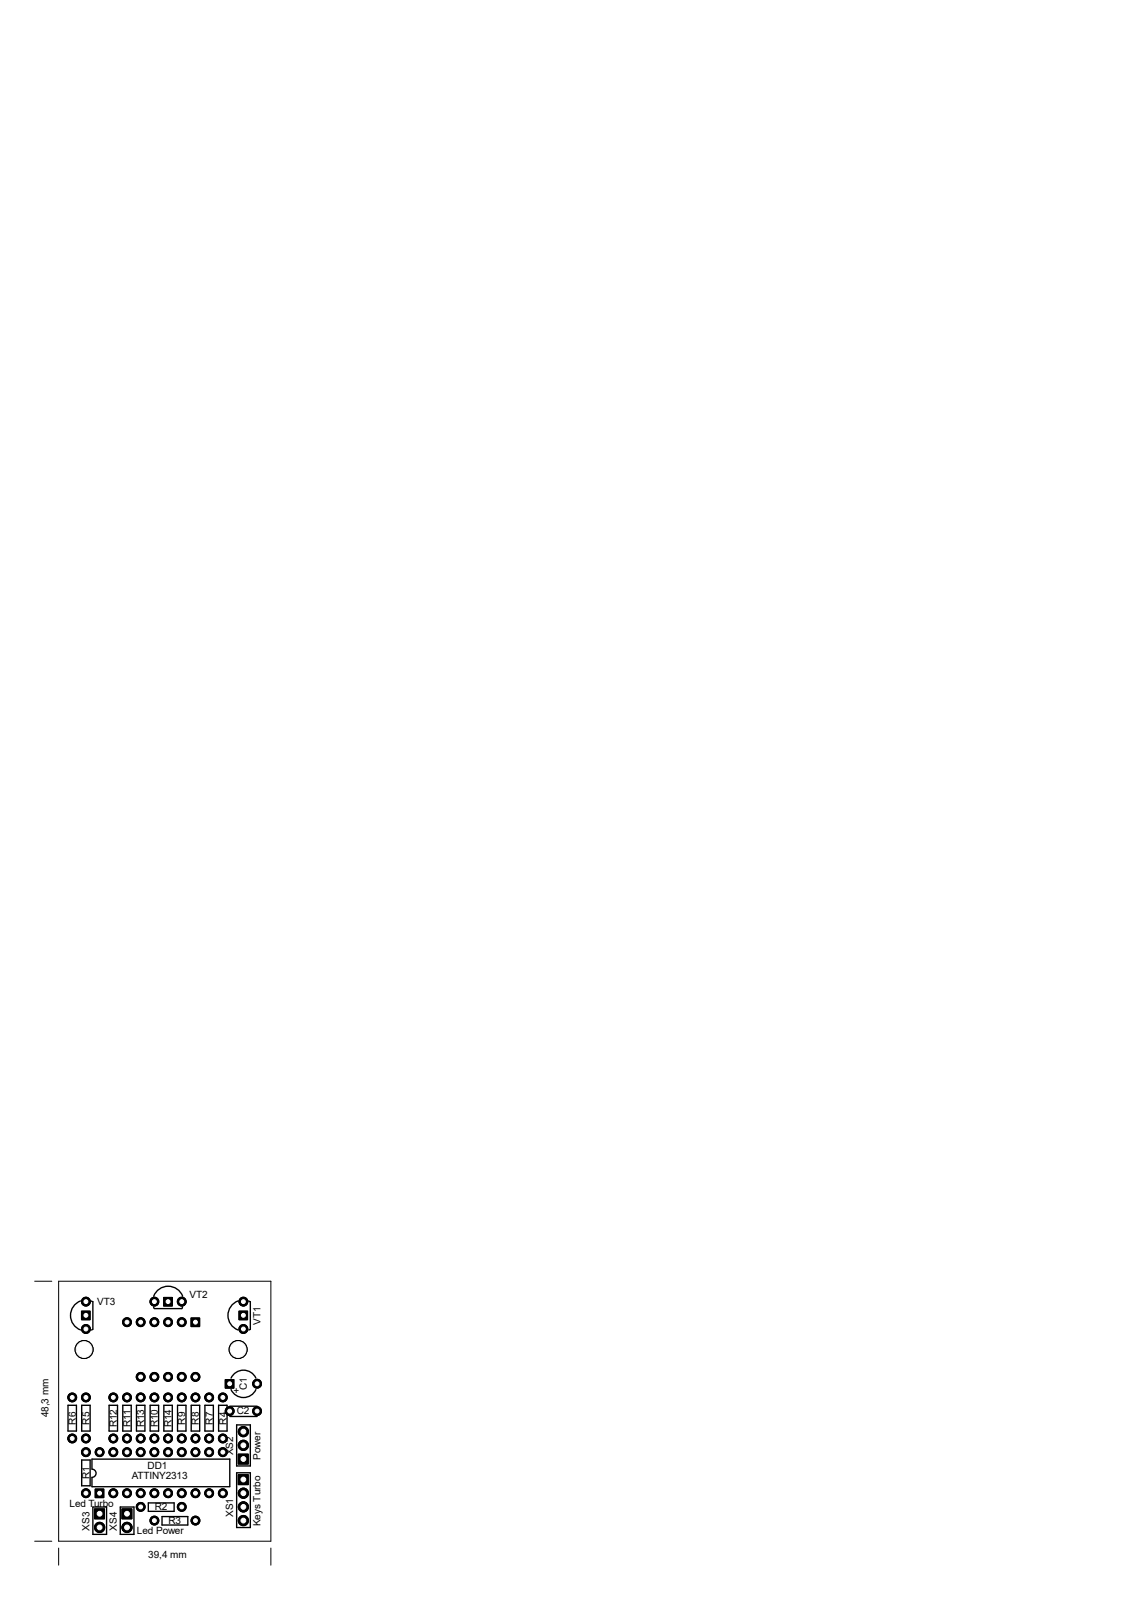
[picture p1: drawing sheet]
<svg xmlns="http://www.w3.org/2000/svg" width="210mm" height="297mm" viewBox="0 0 210 297" stroke-linecap="round" stroke-linejoin="round" font-family="sans-serif">
<g fill="none" stroke="#000" stroke-width=".25">
<path d="M14.9 241.5a2.88 2.88 0 0 0-1.8 2.7 2.88 2.88 0 0 0 1.8 2.7M16.9 241.5l.3 .1M17.2 246.8l-.3 .1M17.2 241.6v5.1M28.5 242.6l.1 .3M28.5 240.6a2.88 2.88 0 0 1 2.7-1.8 2.88 2.88 0 0 1 2.7 1.8M33.9 242.6l-.2 .3h-5M42.9 257.9a2.54 2.54 0 0 0 2.3 1.5 2.54 2.54 0 0 0 2.3-1.5M42.9 255.8a2.54 2.54 0 0 1 2.3-1.5 2.54 2.54 0 0 1 2.3 1.5M44.2 241.5a2.88 2.88 0 0 0-1.9 2.7 2.88 2.88 0 0 0 1.9 2.7M46.1 241.5l.3 .1v5.1M46.4 246.8l-.3 .1"/>
<path d="M12.6 260.9h1.6v4.7h-1.6zM15.2 271h1.5v4.8h-1.5zM15.2 260.9h1.5v4.7h-1.5zM17.1 270.8h25.5v5.1l-25.5 .1v-1.8a.76 .76 0 0 0 .7-.7 .76 .76 0 0 0-.7-.8zM17.2 279.7h2.6v5.1h-2.6zM20.2 260.9h1.6v4.7h-1.6zM22.3 279.7h2.5v5.1h-2.5zM22.8 260.9h1.5v4.7h-1.5zM25.3 260.9h1.6v4.7h-1.6zM27.5 279h4.8v1.5h-4.8zM27.9 260.9h1.5v4.7h-1.5zM30.4 260.9h1.6v4.7h-1.6z"/>
<path d="M32.9 260.9h1.6v4.7h-1.6zM35.5 260.9h1.5v4.7h-1.5zM38 260.9h1.6v4.7h-1.6zM40.6 260.9h1.5v4.7h-1.5zM42.6 262.9h5.1M42.6 261h5.1M43.9 264.5h2.5v7.6h-2.5zM43.9 273.4h2.5v10.1h-2.5zM30.1 281.5h4.7v1.6h-4.7z"/>
</g>
<g fill="#000" stroke="#000" stroke-width=".19">
<circle cx="13.4" cy="259.4" r=".83"/>
<circle cx="15.6" cy="250.5" r="1.67"/>
<circle cx="15.9" cy="259.4" r=".83"/>
<circle cx="15.9" cy="241.6" r=".83"/>
<circle cx="15.9" cy="246.7" r=".83"/>
<circle cx="21" cy="259.4" r=".83"/>
<circle cx="23.6" cy="259.4" r=".83"/>
<circle cx="23.6" cy="245.4" r=".83"/>
<circle cx="26.1" cy="259.4" r=".83"/>
<circle cx="26.1" cy="255.6" r=".83"/>
<circle cx="26.1" cy="245.4" r=".83"/>
<circle cx="28.6" cy="259.4" r=".83"/>
<circle cx="28.6" cy="245.4" r=".83"/>
<circle cx="28.6" cy="255.6" r=".83"/>
<circle cx="28.6" cy="241.6" r=".83"/>
<circle cx="31.2" cy="259.4" r=".83"/>
<circle cx="31.2" cy="245.4" r=".83"/>
<circle cx="31.2" cy="255.6" r=".83"/>
<circle cx="33.7" cy="259.4" r=".83"/>
<circle cx="33.7" cy="255.6" r=".83"/>
<circle cx="33.7" cy="241.6" r=".83"/>
<circle cx="33.7" cy="245.4" r=".83"/>
<circle cx="36.3" cy="259.4" r=".83"/>
<circle cx="36.3" cy="255.6" r=".83"/>
<circle cx="38.8" cy="259.4" r=".83"/>
<circle cx="41.3" cy="259.4" r=".83"/>
<circle cx="44.2" cy="250.5" r="1.67"/>
<circle cx="45.1" cy="241.6" r=".83"/>
<circle cx="45.1" cy="246.7" r=".83"/>
<circle cx="47.7" cy="256.9" r=".83"/>
<circle cx="13.4" cy="267" r=".83"/>
<circle cx="15.9" cy="277.2" r=".83"/>
<circle cx="15.9" cy="269.6" r=".83"/>
<circle cx="15.9" cy="267" r=".83"/>
<circle cx="18.5" cy="269.6" r=".83"/>
<circle cx="21" cy="267" r=".83"/>
<circle cx="21" cy="269.6" r=".83"/>
<circle cx="21" cy="277.2" r=".83"/>
<circle cx="23.6" cy="267" r=".83"/>
<circle cx="23.6" cy="277.2" r=".83"/>
<circle cx="23.6" cy="269.6" r=".83"/>
<circle cx="26.1" cy="279.7" r=".83"/>
<circle cx="26.1" cy="267" r=".83"/>
<circle cx="26.1" cy="277.2" r=".83"/>
<circle cx="26.1" cy="269.6" r=".83"/>
<circle cx="28.6" cy="269.6" r=".83"/>
<circle cx="28.6" cy="267" r=".83"/>
<circle cx="28.6" cy="277.2" r=".83"/>
<circle cx="31.2" cy="269.6" r=".83"/>
<circle cx="31.2" cy="267" r=".83"/>
<circle cx="31.2" cy="277.2" r=".83"/>
<circle cx="33.7" cy="279.7" r=".83"/>
<circle cx="33.7" cy="267" r=".83"/>
<circle cx="33.7" cy="269.6" r=".83"/>
<circle cx="33.7" cy="277.2" r=".83"/>
<circle cx="36.3" cy="267" r=".83"/>
<circle cx="36.3" cy="277.2" r=".83"/>
<circle cx="36.3" cy="269.6" r=".83"/>
<circle cx="38.8" cy="267" r=".83"/>
<circle cx="38.8" cy="277.2" r=".83"/>
<circle cx="38.8" cy="269.6" r=".83"/>
<circle cx="41.3" cy="267" r=".83"/>
<circle cx="41.3" cy="277.2" r=".83"/>
<circle cx="41.3" cy="269.6" r=".83"/>
<circle cx="42.6" cy="261.9" r=".83"/>
<circle cx="45.1" cy="265.7" r=".95"/>
<circle cx="45.1" cy="268.3" r=".95"/>
<circle cx="45.1" cy="277.2" r=".95"/>
<circle cx="45.1" cy="279.7" r=".95"/>
<circle cx="47.7" cy="261.9" r=".83"/>
<circle cx="18.5" cy="283.5" r=".95"/>
<circle cx="23.6" cy="283.5" r=".95"/>
<circle cx="28.6" cy="282.3" r=".83"/>
<circle cx="36.3" cy="282.3" r=".83"/>
<circle cx="45.1" cy="282.3" r=".95"/>
</g>
<g fill="#fff" stroke="#fff" stroke-width=".19">
<circle cx="15.9" cy="277.2" r=".36"/>
<circle cx="15.9" cy="269.6" r=".36"/>
<circle cx="15.9" cy="267" r=".36"/>
<circle cx="15.9" cy="259.4" r=".36"/>
<circle cx="23.6" cy="267" r=".36"/>
<circle cx="23.6" cy="259.4" r=".36"/>
<circle cx="26.1" cy="267" r=".36"/>
<circle cx="26.1" cy="259.4" r=".36"/>
<circle cx="33.7" cy="259.4" r=".36"/>
<circle cx="33.7" cy="267" r=".36"/>
<circle cx="31.2" cy="267" r=".36"/>
<circle cx="31.2" cy="259.4" r=".36"/>
<circle cx="41.3" cy="267" r=".36"/>
<circle cx="41.3" cy="259.4" r=".36"/>
<circle cx="38.8" cy="259.4" r=".36"/>
<circle cx="38.8" cy="267" r=".36"/>
<circle cx="28.6" cy="282.3" r=".36"/>
<circle cx="36.3" cy="282.3" r=".36"/>
<circle cx="23.6" cy="281" r=".44"/>
<circle cx="23.6" cy="283.5" r=".44"/>
<circle cx="15.9" cy="241.6" r=".36"/>
<circle cx="15.9" cy="244.2" r=".36"/>
<circle cx="15.9" cy="246.7" r=".36"/>
<circle cx="42.6" cy="261.9" r=".36"/>
<circle cx="47.7" cy="261.9" r=".36"/>
<circle cx="45.1" cy="241.6" r=".36"/>
<circle cx="45.1" cy="244.2" r=".36"/>
<circle cx="45.1" cy="246.7" r=".36"/>
<circle cx="26.1" cy="279.7" r=".36"/>
<circle cx="33.7" cy="279.7" r=".36"/>
<circle cx="18.5" cy="281" r=".44"/>
<circle cx="18.5" cy="283.5" r=".44"/>
<circle cx="33.7" cy="241.6" r=".36"/>
<circle cx="31.2" cy="241.6" r=".36"/>
<circle cx="28.6" cy="241.6" r=".36"/>
<circle cx="36.3" cy="245.4" r=".36"/>
<circle cx="31.2" cy="245.4" r=".36"/>
<circle cx="28.6" cy="245.4" r=".36"/>
<circle cx="23.6" cy="245.4" r=".36"/>
<circle cx="36.3" cy="255.6" r=".36"/>
<circle cx="31.2" cy="255.6" r=".36"/>
<circle cx="28.6" cy="255.6" r=".36"/>
<circle cx="33.7" cy="245.4" r=".36"/>
<circle cx="26.1" cy="245.4" r=".36"/>
<circle cx="33.7" cy="255.6" r=".36"/>
<circle cx="26.1" cy="255.6" r=".36"/>
<circle cx="15.6" cy="250.5" r="1.46"/>
<circle cx="45.1" cy="270.8" r=".44"/>
<circle cx="45.1" cy="265.7" r=".44"/>
<circle cx="45.1" cy="268.3" r=".44"/>
<circle cx="45.1" cy="274.6" r=".44"/>
<circle cx="45.1" cy="277.2" r=".44"/>
<circle cx="45.1" cy="282.3" r=".44"/>
<circle cx="45.1" cy="279.7" r=".44"/>
<circle cx="13.4" cy="267" r=".36"/>
<circle cx="13.4" cy="259.4" r=".36"/>
<circle cx="36.3" cy="259.4" r=".36"/>
<circle cx="36.3" cy="267" r=".36"/>
<circle cx="21" cy="267" r=".36"/>
<circle cx="21" cy="259.4" r=".36"/>
<circle cx="28.6" cy="267" r=".36"/>
<circle cx="28.6" cy="259.4" r=".36"/>
<circle cx="42.6" cy="256.9" r=".36"/>
<circle cx="47.7" cy="256.9" r=".36"/>
<circle cx="38.8" cy="277.2" r=".36"/>
<circle cx="41.3" cy="277.2" r=".36"/>
<circle cx="31.2" cy="277.2" r=".36"/>
<circle cx="33.7" cy="277.2" r=".36"/>
<circle cx="23.6" cy="277.2" r=".36"/>
<circle cx="26.1" cy="277.2" r=".36"/>
<circle cx="18.5" cy="277.2" r=".36"/>
<circle cx="38.8" cy="269.6" r=".36"/>
<circle cx="41.3" cy="269.6" r=".36"/>
<circle cx="31.2" cy="269.6" r=".36"/>
<circle cx="33.7" cy="269.6" r=".36"/>
<circle cx="23.6" cy="269.6" r=".36"/>
<circle cx="26.1" cy="269.6" r=".36"/>
<circle cx="18.5" cy="269.6" r=".36"/>
<circle cx="36.3" cy="277.2" r=".36"/>
<circle cx="28.6" cy="277.2" r=".36"/>
<circle cx="21" cy="277.2" r=".36"/>
<circle cx="36.3" cy="269.6" r=".36"/>
<circle cx="28.6" cy="269.6" r=".36"/>
<circle cx="21" cy="269.6" r=".36"/>
<circle cx="44.2" cy="250.5" r="1.46"/>
</g>
<path d="M15.2 243.4h1.5v1.6h-1.5zM30.4 240.9h1.6v1.5h-1.6zM35.5 244.7h1.5v1.6h-1.5zM41.8 256.1h1.6v1.6h-1.6zM44.4 243.4h1.5v1.6h-1.5zM17.7 276.4h1.6v1.6h-1.6zM44.2 270h1.9v1.8h-1.9zM44.2 273.8h1.9v1.8h-1.9zM17.6 280.1h1.8v1.8h-1.8zM22.6 280.1h1.9v1.8h-1.9z" fill="#000"/>
<g fill="none" stroke="#000" stroke-width=".19">
<path d="M6.4 237.8h3.2M10.9 237.8h39.3v48.3h-39.3zM15.1 243.4h1.6v1.6h-1.6zM30.4 240.8h1.6v1.6h-1.6zM35.4 244.6h1.6v1.7h-1.6zM41.8 256.1h1.6v1.6h-1.6zM44.3 243.4h1.6v1.6h-1.6zM17.7 276.4h1.6v1.6h-1.6zM44.2 269.9h1.9v1.9h-1.9zM44.2 273.7h1.9v1.9h-1.9zM6.4 286.1h3.2M10.9 287.4v3.1"/>
<path d="M17.5 280.1h1.9v1.8h-1.9zM22.6 280.1h1.9v1.8h-1.9zM50.2 287.4v3.1"/>
</g>
<g font-size="1.9">
<text x="18" y="242.2">VT3</text>
<text x="35.2" y="241">VT2</text>
<text x="48.3" y="245.9" transform="rotate(-90 48.3 245.9)">VT1</text>
<text x="9" y="263.1" transform="rotate(-90 9 263.1)">48,3 mm</text>
<text x="43.3" y="258.7">+</text>
<text x="43.9" y="262.6">C2</text>
<text x="45.8" y="258.1" transform="rotate(-90 45.8 258.1)">C1</text>
<text x="14.1" y="264.5" transform="rotate(-90 14.1 264.5)">R6</text>
<text x="16.6" y="264.5" transform="rotate(-90 16.6 264.5)">R5</text>
<text x="21.7" y="265" transform="rotate(-90 21.7 265)">R12</text>
<text x="24.2" y="265" transform="rotate(-90 24.2 265)">R11</text>
<text x="26.8" y="265" transform="rotate(-90 26.8 265)">R13</text>
<text x="29.3" y="265" transform="rotate(-90 29.3 265)">R10</text>
<text x="31.8" y="265" transform="rotate(-90 31.8 265)">R14</text>
<text x="34.4" y="264.5" transform="rotate(-90 34.4 264.5)">R9</text>
<text x="36.9" y="264.5" transform="rotate(-90 36.9 264.5)">R8</text>
<text x="39.5" y="264.5" transform="rotate(-90 39.5 264.5)">R7</text>
<text x="42" y="264.5" transform="rotate(-90 42 264.5)">R4</text>
<text x="16.6" y="274.6" transform="rotate(-90 16.6 274.6)">R1</text>
<text x="24.4" y="274.6">ATTINY2313</text>
<text x="27.4" y="272.7">DD1</text>
<text x="43.3" y="270.1" transform="rotate(-90 43.3 270.1)">XS2</text>
<text x="48.3" y="271" transform="rotate(-90 48.3 271)">Power</text>
<text x="12.9" y="279.7">Led Turbo</text>
<text x="28.7" y="280.3">R2</text>
<text x="43.3" y="281.6" transform="rotate(-90 43.3 281.6)">XS1</text>
<text x="16.6" y="284.1" transform="rotate(-90 16.6 284.1)">XS3</text>
<text x="21.7" y="284.1" transform="rotate(-90 21.7 284.1)">XS4</text>
<text x="25.4" y="284.8">Led Power</text>
<text x="31.2" y="282.9">R3</text>
<text x="48.3" y="283.3" transform="rotate(-90 48.3 283.3)">Keys Turbo</text>
<text x="27.5" y="289.2">39,4 mm</text>
</g>
</svg>
